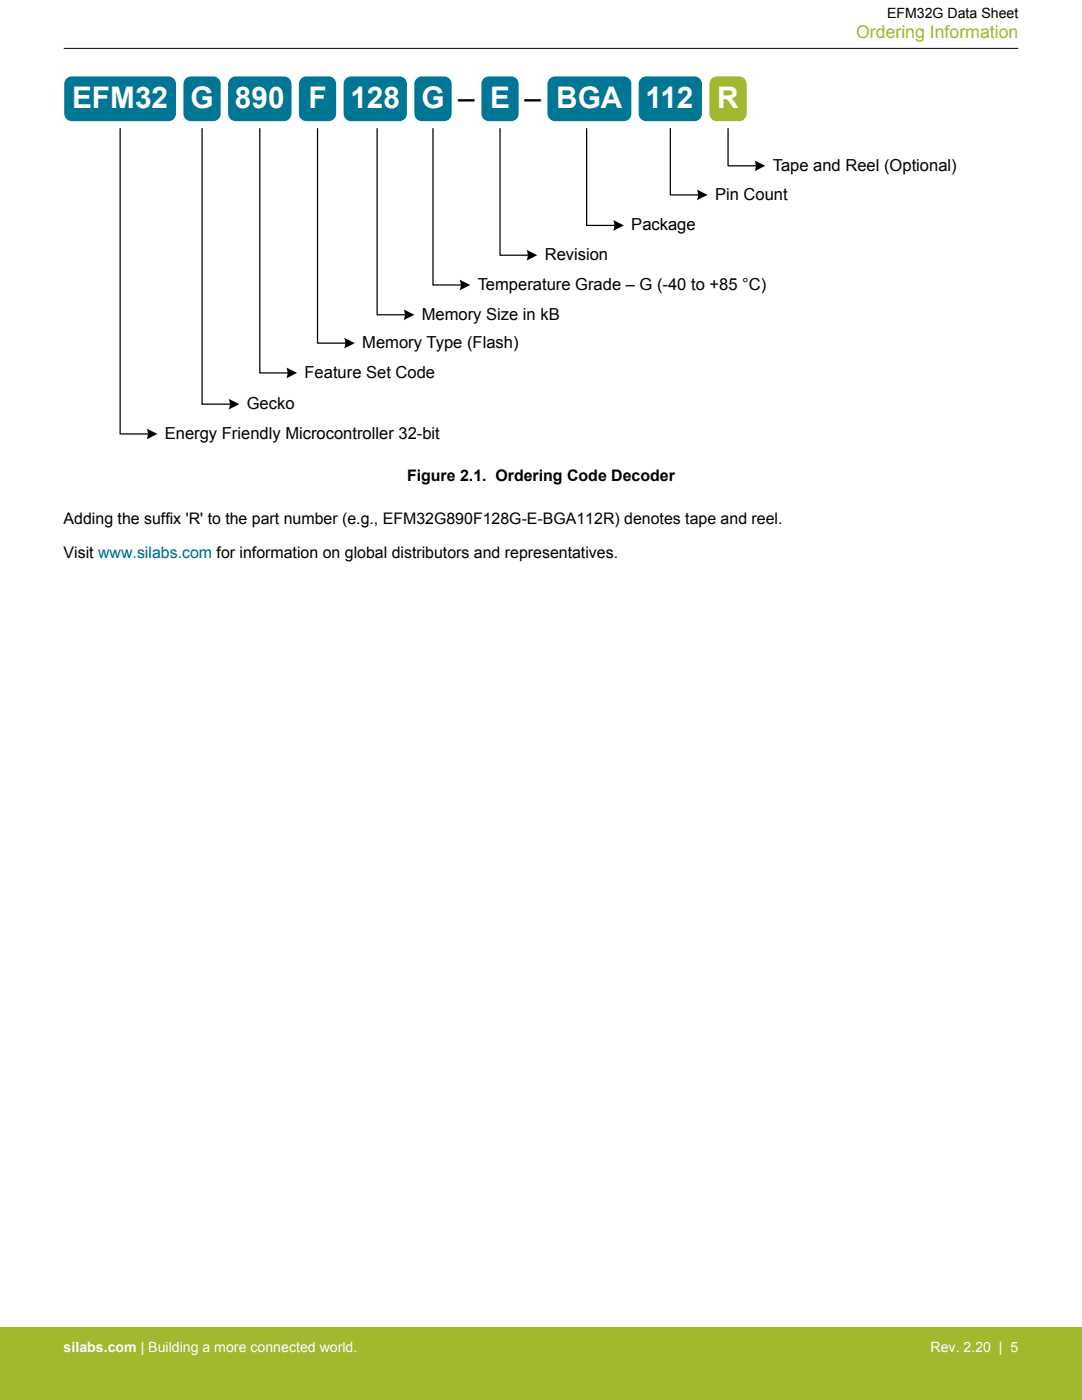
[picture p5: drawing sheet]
<svg xmlns="http://www.w3.org/2000/svg" width="216mm" height="279mm" viewBox="0 0 216 279" stroke-linecap="round" stroke-linejoin="round" font-family="sans-serif">
<g fill="#007695">
<path d="M13.1 15.9l.7-.6h.5h19.3a1.49 1.49 0 0 1 1.5 1.4v6a1.49 1.49 0 0 1-1.5 1.5h-19.3a1.49 1.49 0 0 1-1.5-1.5v-6z" fill-rule="evenodd"/>
<path d="M45.8 15.9l.7-.6h.5h9.7a1.49 1.49 0 0 1 1.5 1.4v6a1.49 1.49 0 0 1-1.5 1.5h-9.7a1.49 1.49 0 0 1-1.5-1.5v-6z" fill-rule="evenodd"/>
<path d="M68.8 15.9l.8-.6h.4h9.7a1.49 1.49 0 0 1 1.5 1.4v6a1.49 1.49 0 0 1-1.5 1.5h-9.7a1.49 1.49 0 0 1-1.4-1.5v-6z" fill-rule="evenodd"/>
<path d="M59.9 15.9l.8-.6h.4h4.5a1.49 1.49 0 0 1 1.5 1.4v6a1.49 1.49 0 0 1-1.5 1.5h-4.5a1.49 1.49 0 0 1-1.5-1.5v-6z" fill-rule="evenodd"/>
<path d="M109.5 15.9l.8-.6h.4h13.8a1.49 1.49 0 0 1 1.5 1.4v6a1.49 1.49 0 0 1-1.5 1.5h-13.8a1.49 1.49 0 0 1-1.4-1.5v-6z" fill-rule="evenodd"/>
<path d="M127.7 15.9l.8-.6h.4h9.7a1.49 1.49 0 0 1 1.5 1.4v6a1.49 1.49 0 0 1-1.5 1.5h-9.7a1.49 1.49 0 0 1-1.5-1.5v-6z" fill-rule="evenodd"/>
</g>
<path d="M141.8 15.9l.8-.6h.4h4.5a1.49 1.49 0 0 1 1.5 1.4v6a1.49 1.49 0 0 1-1.5 1.5h-4.5a1.49 1.49 0 0 1-1.4-1.5v-6z" fill-rule="evenodd" fill="#a1b92e"/>
<path d="M24 25.7v60.9h5.5M40.3 25.7v55h5.6M51.8 25.7v48.7h5.6M63.4 25.7v42.8h5.5M75.3 25.7v37.1h5.5M117.1 25.7v19.3h5.5M133.8 25.7v13.2h5.5M145.3 25.7v7.4h5.5" fill="none" stroke="#000" stroke-width=".25"/>
<g fill="#000">
<path d="M139 37.8l2.2 1.1-2.2 1.1a2.34 2.34 0 0 0 0-2.2z" fill-rule="evenodd"/>
<path d="M150.5 32l2.2 1.1-2.1 1.1a2.34 2.34 0 0 0-.1-2.2z" fill-rule="evenodd"/>
<path d="M122.3 43.9l2.2 1.1-2.2 1.1a2.34 2.34 0 0 0 0-2.2z" fill-rule="evenodd"/>
<path d="M45.6 79.6l2.2 1.1-2.2 1a2.34 2.34 0 0 0 0-2.1z" fill-rule="evenodd"/>
<path d="M57.1 73.3l2.2 1.1-2.2 1.1a2.34 2.34 0 0 0 0-2.2z" fill-rule="evenodd"/>
<path d="M68.6 67.4l2.2 1.1-2.1 1.1a2.34 2.34 0 0 0-.1-2.2z" fill-rule="evenodd"/>
<path d="M80.5 61.7l2.2 1.1-2.2 1.1a2.34 2.34 0 0 0 0-2.2z" fill-rule="evenodd"/>
<path d="M29.2 85.5l2.2 1.1-2.1 1.1a2.34 2.34 0 0 0-.1-2.2z" fill-rule="evenodd"/>
</g>
<g fill="#007695">
<path d="M83 15.9l.7-.6h.5h4.4a1.49 1.49 0 0 1 1.5 1.4v6a1.49 1.49 0 0 1-1.5 1.5h-4.4a1.49 1.49 0 0 1-1.5-1.5v-6z" fill-rule="evenodd"/>
<path d="M96.3 15.9l.8-.6h.4h4.5a1.49 1.49 0 0 1 1.5 1.4v6a1.49 1.49 0 0 1-1.5 1.5h-4.5a1.49 1.49 0 0 1-1.4-1.5v-6z" fill-rule="evenodd"/>
</g>
<path d="M86.4 25.7v31.2h5.5M99.8 25.7v25.2h5.5" fill="none" stroke="#000" stroke-width=".25"/>
<g fill="#000">
<path d="M91.7 55.8l2.1 1.1-2.1 1.1a2.34 2.34 0 0 0 0-2.2z" fill-rule="evenodd"/>
<path d="M105 49.9l2.2 1-2.1 1.1a2.34 2.34 0 0 0-.1-2.1z" fill-rule="evenodd"/>
</g>
<path d="M36.9 15.9l.7-.6h.5h4.5a1.49 1.49 0 0 1 1.4 1.4v6a1.49 1.49 0 0 1-1.4 1.5h-4.5a1.49 1.49 0 0 1-1.5-1.5v-6z" fill-rule="evenodd" fill="#007695"/>
<path d="M12.7 9.7h190.5" fill="none" stroke="#000" stroke-width=".2"/>
<path d="M0 264.9h215.9v14.5h-215.9z" fill="#a1b92e"/>
<g font-size="5.9" fill="#fff">
<text x="14.4" y="21.5">EFM32</text>
<text x="38" y="21.5">G</text>
<text x="46.9" y="21.5">890</text>
<text x="61.5" y="21.5">F</text>
<text x="69.9" y="21.5">128</text>
<text x="84.1" y="21.5">G</text>
<text x="97.8" y="21.5">E</text>
<text x="111" y="21.5">BGA</text>
<text x="128.8" y="21.5">112</text>
<text x="143.1" y="21.5">R</text>
</g>
<g font-size="5.9">
<text x="91.4" y="21.5">–</text>
<text x="104.6" y="21.5">–</text>
</g>
<text font-size="3.5" fill="#a1b92e" x="170.8" y="7.5">Ordering Information</text>
<g font-size="3.3">
<text x="154.2" y="34">Tape and Reel (Optional)</text>
<text x="142.7" y="39.8">Pin Count</text>
<text x="126" y="45.9">Package</text>
<text x="108.7" y="51.9">Revision</text>
<text x="95.3" y="57.8">Temperature Grade – G (-40 to +85 °C)</text>
<text x="84.2" y="63.8">Memory Size in kB</text>
<text x="72.3" y="69.4">Memory Type (Flash)</text>
<text x="60.8" y="75.4">Feature Set Code</text>
<text x="49.2" y="81.6">Gecko</text>
<text x="32.9" y="87.6">Energy Friendly Microcontroller 32-bit</text>
</g>
<g font-size="3.2">
<text x="81.2" y="95.9">Figure 2.1. Ordering Code Decoder</text>
<text x="12.7" y="104.7">Adding the suffix 'R' to the part number (e.g., EFM32G890F128G-E-BGA112R) denotes tape and reel.</text>
<text x="12.7" y="111.3">Visit www.silabs.com for information on global distributors and representatives.</text>
</g>
<text font-size="2.8" x="177" y="3.5">EFM32G Data Sheet</text>
<g font-size="2.8" fill="#fff">
<text x="12.7" y="269.9">silabs.com | Building a more connected world.</text>
<text x="185.7" y="269.9">Rev. 2.20 | 5</text>
</g>
</svg>
